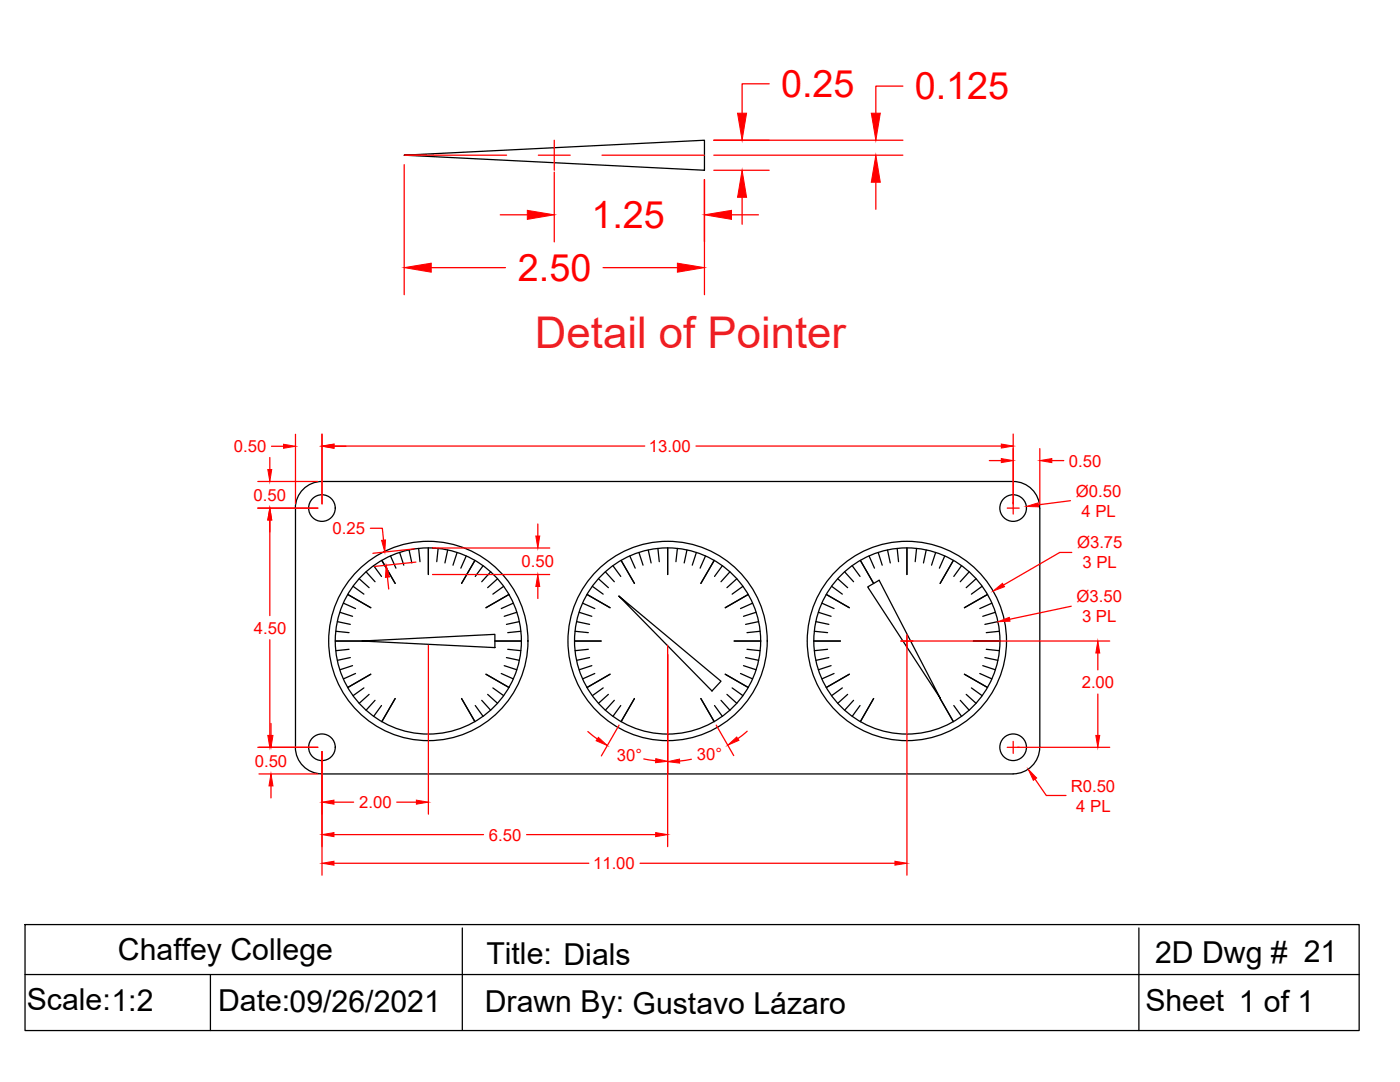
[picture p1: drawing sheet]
<svg xmlns="http://www.w3.org/2000/svg" width="279mm" height="216mm" viewBox="0 0 279 216" stroke-linecap="round" stroke-linejoin="round" font-family="sans-serif">
<!-- layer: 0 -->
<g fill="none" stroke="#000" stroke-width=".25">
<path d="M80.7 31l59.9-3v6zM60.5 97.6a5.3 5.3 0 0 1 3.8-1.5h137.9a5.3 5.3 0 0 1 5.3 5.3v47.7a5.3 5.3 0 0 1-5.3 5.3h-137.9a5.3 5.3 0 0 1-5.3-5.3l-.1-47.7a5.3 5.3 0 0 1 1.6-3.8zM69.4 118.6l4.6 2.7M70.5 117l2.1 1.6M71.7 115.5l2 1.8M73.1 114.1l1.7 2M74.6 112.9l1.5 2.1M76.2 111.8l2.7 4.6M77.9 110.9l1.1 2.5M79.8 110.2l.8 2.6M81.6 109.7l.6 2.6M83.5 109.4l.3 2.7"/>
<path d="M85.5 109.3v5.3M87.4 109.4l-.2 2.7M89.3 109.7l-.5 2.6M91.2 110.2l-.8 2.6M93 110.9l-1 2.5M94.8 111.8l-2.7 4.6M96.4 112.9l-1.6 2.1M97.9 114.1l-1.8 2M99.3 115.5l-2 1.8M100.5 117l-2.1 1.6M101.6 118.6l-4.6 2.7M117.2 118.6l4.6 2.7"/>
<path d="M118.2 117l2.2 1.6M119.4 115.5l2 1.8M120.8 114.1l1.8 2M122.3 112.9l1.6 2.1M123.5 118.9l20.4 17-1.8 2zM124 111.8l2.6 4.6M125.7 110.9l1.1 2.5M127.5 110.2l.8 2.6M129.4 109.7l.5 2.6M131.3 109.4l.3 2.7M133.2 109.3v5.3M135.2 109.4l-.3 2.7"/>
<path d="M137.1 109.7l-.6 2.6M139 110.2l-.8 2.6M140.8 110.9l-1.1 2.5M142.5 111.8l-2.6 4.6M144.2 112.9l-1.6 2.1M145.7 114.1l-1.8 2M147 115.5l-1.9 1.8M148.3 117l-2.2 1.6M149.3 118.6l-4.6 2.7M164.9 118.6l4.6 2.7M166 117l2.1 1.6M167.2 115.5l2 1.8"/>
<path d="M168.6 114.1l1.7 2M170.1 112.9l1.5 2.1M171.7 111.8l2.6 4.6M173.2 117.1l2.3-1.3 12.2 23.6zM173.4 110.9l1.1 2.5M175.3 110.2l.8 2.6M177.1 109.7l.6 2.6M179 109.4l.3 2.7M181 109.3v5.3M182.9 109.4l-.3 2.7M184.8 109.7l-.5 2.6M186.7 110.2l-.8 2.6"/>
<path d="M188.6 110.9l-1.1 2.5M190.3 111.8l-2.7 4.6M191.9 112.9l-1.5 2.1M193.4 114.1l-1.8 2M194.8 115.5l-2 1.8M196 117l-2.1 1.6M197.1 118.6l-4.6 2.7M66.9 127.9h5.3M67 126l2.7 .2M67.3 124l2.6 .6M67.8 122.2l2.6 .8M68.5 120.4l2.5 1"/>
<path d="M69.7 129.6l-2.7 .2M69.9 131.2l-2.6 .6M70.4 132.8l-2.6 .8M71 134.4l-2.5 1.1M72.2 127.9l26.6-1.3v2.6zM72.6 137.3l-2.1 1.5M73.7 138.6l-2 1.7M74 134.5l-4.6 2.7M74.8 139.7l-1.7 2M78.9 139.4l-2.7 4.6M92.1 139.4l2.7 4.6M96.1 139.7l1.8 2"/>
<path d="M97 134.5l4.6 2.7M97.3 138.6l2 1.7M98.4 137.3l2.1 1.5M98.8 127.9h5.3M100 134.4l2.4 1.1M100.6 132.8l2.5 .8M101.1 131.2l2.6 .6M101.3 129.6l2.6 .2M102.4 120.4l-2.4 1M103.1 122.2l-2.5 .8M103.7 124l-2.6 .6M103.9 126l-2.6 .2"/>
<path d="M114.7 127.9h5.3M114.8 126l2.6 .2M115.1 124l2.6 .6M115.6 122.2l2.5 .8M116.3 120.4l2.4 1M117.4 129.6l-2.6 .2M117.7 131.2l-2.6 .6M118.1 132.8l-2.5 .8M118.7 134.4l-2.4 1.1M120.4 137.3l-2.2 1.5M121.4 138.6l-2 1.7M121.8 134.5l-4.6 2.7"/>
<path d="M122.6 139.7l-1.8 2M126.6 139.4l-2.6 4.6M139.9 139.4l2.6 4.6M143.9 139.7l1.8 2M144.7 134.5l4.6 2.7M145.1 138.6l1.9 1.7M146.1 137.3l2.2 1.5M146.5 127.9h5.3M147.8 134.4l2.4 1.1M148.4 132.8l2.5 .8M148.8 131.2l2.6 .6M149.1 129.6l2.6 .2"/>
<path d="M150.2 120.4l-2.4 1M150.9 122.2l-2.5 .8M151.4 124l-2.6 .6M151.7 126l-2.6 .2M162.4 127.9h5.3M162.5 126l2.7 .2M162.8 124l2.6 .6M163.3 122.2l2.6 .8M164 120.4l2.5 1M165.2 129.6l-2.7 .2M165.4 131.2l-2.6 .6M165.9 132.8l-2.6 .8"/>
<path d="M166.5 134.4l-2.5 1.1M168.1 137.3l-2.1 1.5M169.2 138.6l-2 1.7M169.5 134.5l-4.6 2.7M170.3 139.7l-1.7 2M174.3 139.4l-2.6 4.6M187.6 139.4l2.7 4.6M191.6 139.7l1.8 2M192.5 134.5l4.6 2.7M192.8 138.6l2 1.7M193.9 137.3l2.1 1.5M194.2 127.9h5.4"/>
<path d="M195.5 134.4l2.5 1.1M196.1 132.8l2.5 .8M196.6 131.2l2.6 .6M196.8 129.6l2.7 .2M198 120.4l-2.5 1M198.6 122.2l-2.5 .8M199.2 124l-2.6 .6M199.5 126l-2.7 .2M76.1 140.8l-1.5 2.1M94.8 140.8l1.6 2.1M123.9 140.8l-1.6 2.1M142.6 140.8l1.6 2.1"/>
<path d="M171.6 140.8l-1.5 2.1M190.4 140.8l1.5 2.1M5 184.5h266.3v21.1h-266.3zM5 194.5h266.3M42 194.5v11.1M92.3 185.2v20.4M227.3 185.2v20.4"/>
<circle cx="64.3" cy="101.4" r="2.66"/>
<circle cx="202.2" cy="101.4" r="2.66"/>
<circle cx="85.5" cy="127.9" r="19.9"/>
<circle cx="85.5" cy="127.9" r="18.6"/>
<circle cx="133.2" cy="127.9" r="19.9"/>
<circle cx="133.2" cy="127.9" r="18.6"/>
<circle cx="181" cy="127.9" r="19.9"/>
<circle cx="181" cy="127.9" r="18.6"/>
<circle cx="64.3" cy="149.1" r="2.66"/>
<circle cx="202.2" cy="149.1" r="2.66"/>
</g>
<g fill="none" stroke="#f00" stroke-width=".25">
<path d="M153.5 16.7h-5.4v5.9M180.2 17.2h-5.4v5.4M80.7 32.9v25.9M110.6 34.4v13.9M140.6 35.8v23M142.5 28h37.7M142.5 34h11M142.5 31h37.7M148.1 39.4v5.3M174.8 36.4v5.4M86.1 53.4h14.8M99.8 42.9h5.4"/>
<path d="M120.4 53.4h14.8M146 42.9h5.4M51.5 96.1h11.9M53.8 91.3v2.4M54.2 89h2.4M59 86.7v13.8M64.3 86.6v13.9M66.7 89h62M66.7 89h2.3M138.9 89h60.9M197.4 91.9h2.4M202.2 86.6v16"/>
<path d="M207.5 89.5v11M209.9 91.9h2.4M213.6 99.9l-6.4 .8M51.5 101.4h11.9M53.8 103.8v19M73.9 105.4h2.4l.2 2.4M77.3 115.2l.3 2.3M82.7 109.5l-8.3 .9M83 112.2l-8.3 .8M86.3 109.3h23.4M86.3 114.6h23.4M107.3 104.6v2.4"/>
<path d="M107.3 117v2.4M201 101.4h2.4M213.9 110.2h-2.4l-11.2 6.5M53.8 127.7v19M85.5 128.7v33.8M133.2 128.7v40.2M179.8 127.9h41.7M181 126.7v47.9M213.8 121l-12.3 2.6M219.1 130.3v3.4M219.1 138.5v8.2M51.5 149.1h11.9"/>
<path d="M51.7 154.4h11.7M54.1 144.4v2.3M54.1 156.8v2.4M64.3 150v24.6M117.3 146l1.9 1.5M123.5 144.7l-3.5 6.1M128.5 151.4l2.3 .4M138 151.5l-2.4 .4M142.9 144.7l3.5 6.1M149.1 145.9l-1.9 1.5M201 149.1h20.5M202.2 147.9v2.4"/>
<path d="M206.6 155.5l2.2 3.2h3.9M66.7 160.1h3.9M66.7 166.5h29.8M66.7 172.3h50.8M79.2 160.1h3.9M105.1 166.5h25.8M127.7 172.3h50.9"/>
</g>
<g fill="#f00" stroke="#f00" stroke-width=".2">
<path d="M64.3 89l2.4-.4v.8z"/>
<path d="M199.8 88.6l2.4 .4-2.4 .4z"/>
<path d="M64.3 89l2.4-.4v.9z"/>
<path d="M56.6 88.6l2.4 .4-2.4 .5z"/>
<path d="M53.8 101.4l.4 2.4h-.8z"/>
<path d="M53.4 146.7h.8l-.4 2.4z"/>
<path d="M53.7 146.7h.8l-.4 2.4z"/>
<path d="M54.1 154.4l.4 2.4h-.8z"/>
<path d="M64.3 160.1l2.4-.4v.8z"/>
<path d="M83.1 159.7l2.4 .4-2.4 .4z"/>
<path d="M64.3 166.5l2.4-.4v.8z"/>
<path d="M130.9 166.1l2.3 .4-2.3 .4z"/>
<path d="M178.6 171.9l2.4 .4-2.4 .3z"/>
<path d="M64.3 172.3l2.4-.4v.7z"/>
<path d="M205.2 153.5l1.7 1.7-.7 .5z"/>
<path d="M204.9 101l2.3-.6 .1 .7z"/>
<path d="M198.2 117.9l1.9-1.5 .4 .7z"/>
<path d="M199.2 124.1l2.2-.9 .2 .8z"/>
<path d="M219.1 127.9l.4 2.4h-.8z"/>
<path d="M218.7 146.7h.8l-.4 2.4z"/>
<path d="M199.8 91.5l2.4 .4-2.4 .4z"/>
<path d="M207.5 91.9l2.4-.4v.8z"/>
<path d="M130.9 151.4l2.3 .5-2.4 .3z"/>
<path d="M145.2 148.7l1.8-1.6 .5 .6z"/>
<path d="M119.4 147.1l1.8 1.7-2.2-1z"/>
<path d="M133.2 152l2.4-.5v.8z"/>
<path d="M106.9 107h.8l-.4 2.3z"/>
<path d="M107.3 114.6l.4 2.4h-.8z"/>
<path d="M77.1 112.8l.6 2.3-.8 .1z"/>
<path d="M76.2 107.8l.7-.1-.1 2.5z"/>
<path d="M53.4 93.7h.8l-.4 2.4z"/>
<path d="M148.1 34l.9 5.4h-1.8z"/>
<path d="M147.2 22.6h1.8l-.9 5.4z"/>
<path d="M135.2 52.5l5.4 .9-5.4 .9z"/>
<path d="M80.7 53.4l5.4-.9v1.8z"/>
<path d="M140.6 42.9l5.4-.9v1.8z"/>
<path d="M105.2 42l5.4 .9-5.4 .9z"/>
<path d="M174.8 31l.9 5.4h-1.8z"/>
<path d="M173.9 22.6h1.8l-.9 5.4z"/>
</g>
<!-- layer: Center -->
<path d="M80.7 31h20.4M107.4 31h6.4M110.6 28v6M120.1 31h20.5" fill="none" stroke="#f00" stroke-width=".25"/>
<text font-size="8.7" fill="#ed1f24" x="106.8" y="69.4">Detail of Pointer</text>
<g font-size="7.5" fill="#f00">
<text x="155.9" y="19.4">0.25</text>
<text x="182.6" y="19.8">0.125</text>
<text x="118" y="45.5">1.25</text>
<text x="103.4" y="56.1">2.50</text>
</g>
<g font-size="6">
<text x="23.5" y="191.6">Chaffey College</text>
<text x="97.1" y="192.3">Title: Dials</text>
<text x="230.5" y="192.2">2D Dwg # 21</text>
<text x="5.4" y="201.6">Scale:1:2</text>
<text x="43.5" y="201.7">Date:09/26/2021</text>
<text x="96.8" y="202">Drawn By: Gustavo Lázaro</text>
<text x="228.6" y="201.7">Sheet 1 of 1</text>
</g>
<g font-size="3.3" fill="#f00">
<text x="46.7" y="90.2">0.50</text>
<text x="129.5" y="90.2">13.00</text>
<text x="213.3" y="93.1">0.50</text>
<text x="50.6" y="99.9">0.50</text>
<text x="214.7" y="99.1">Ø0.50</text>
<text x="66.4" y="106.6">0.25</text>
<text x="215.8" y="103.1">4 PL</text>
<text x="104.1" y="113.2">0.50</text>
<text x="214.9" y="109.4">Ø3.75</text>
<text x="216" y="113.4">3 PL</text>
<text x="214.8" y="120.1">Ø3.50</text>
<text x="215.9" y="124.2">3 PL</text>
<text x="50.7" y="126.4">4.50</text>
<text x="215.9" y="137.2">2.00</text>
<text x="50.8" y="153">0.50</text>
<text x="123.1" y="151.9">30°</text>
<text x="139.1" y="151.6">30°</text>
<text x="71.7" y="161.2">2.00</text>
<text x="213.7" y="157.9">R0.50</text>
<text x="214.8" y="161.9">4 PL</text>
<text x="97.6" y="167.7">6.50</text>
<text x="118.4" y="173.4">11.00</text>
</g>
</svg>
